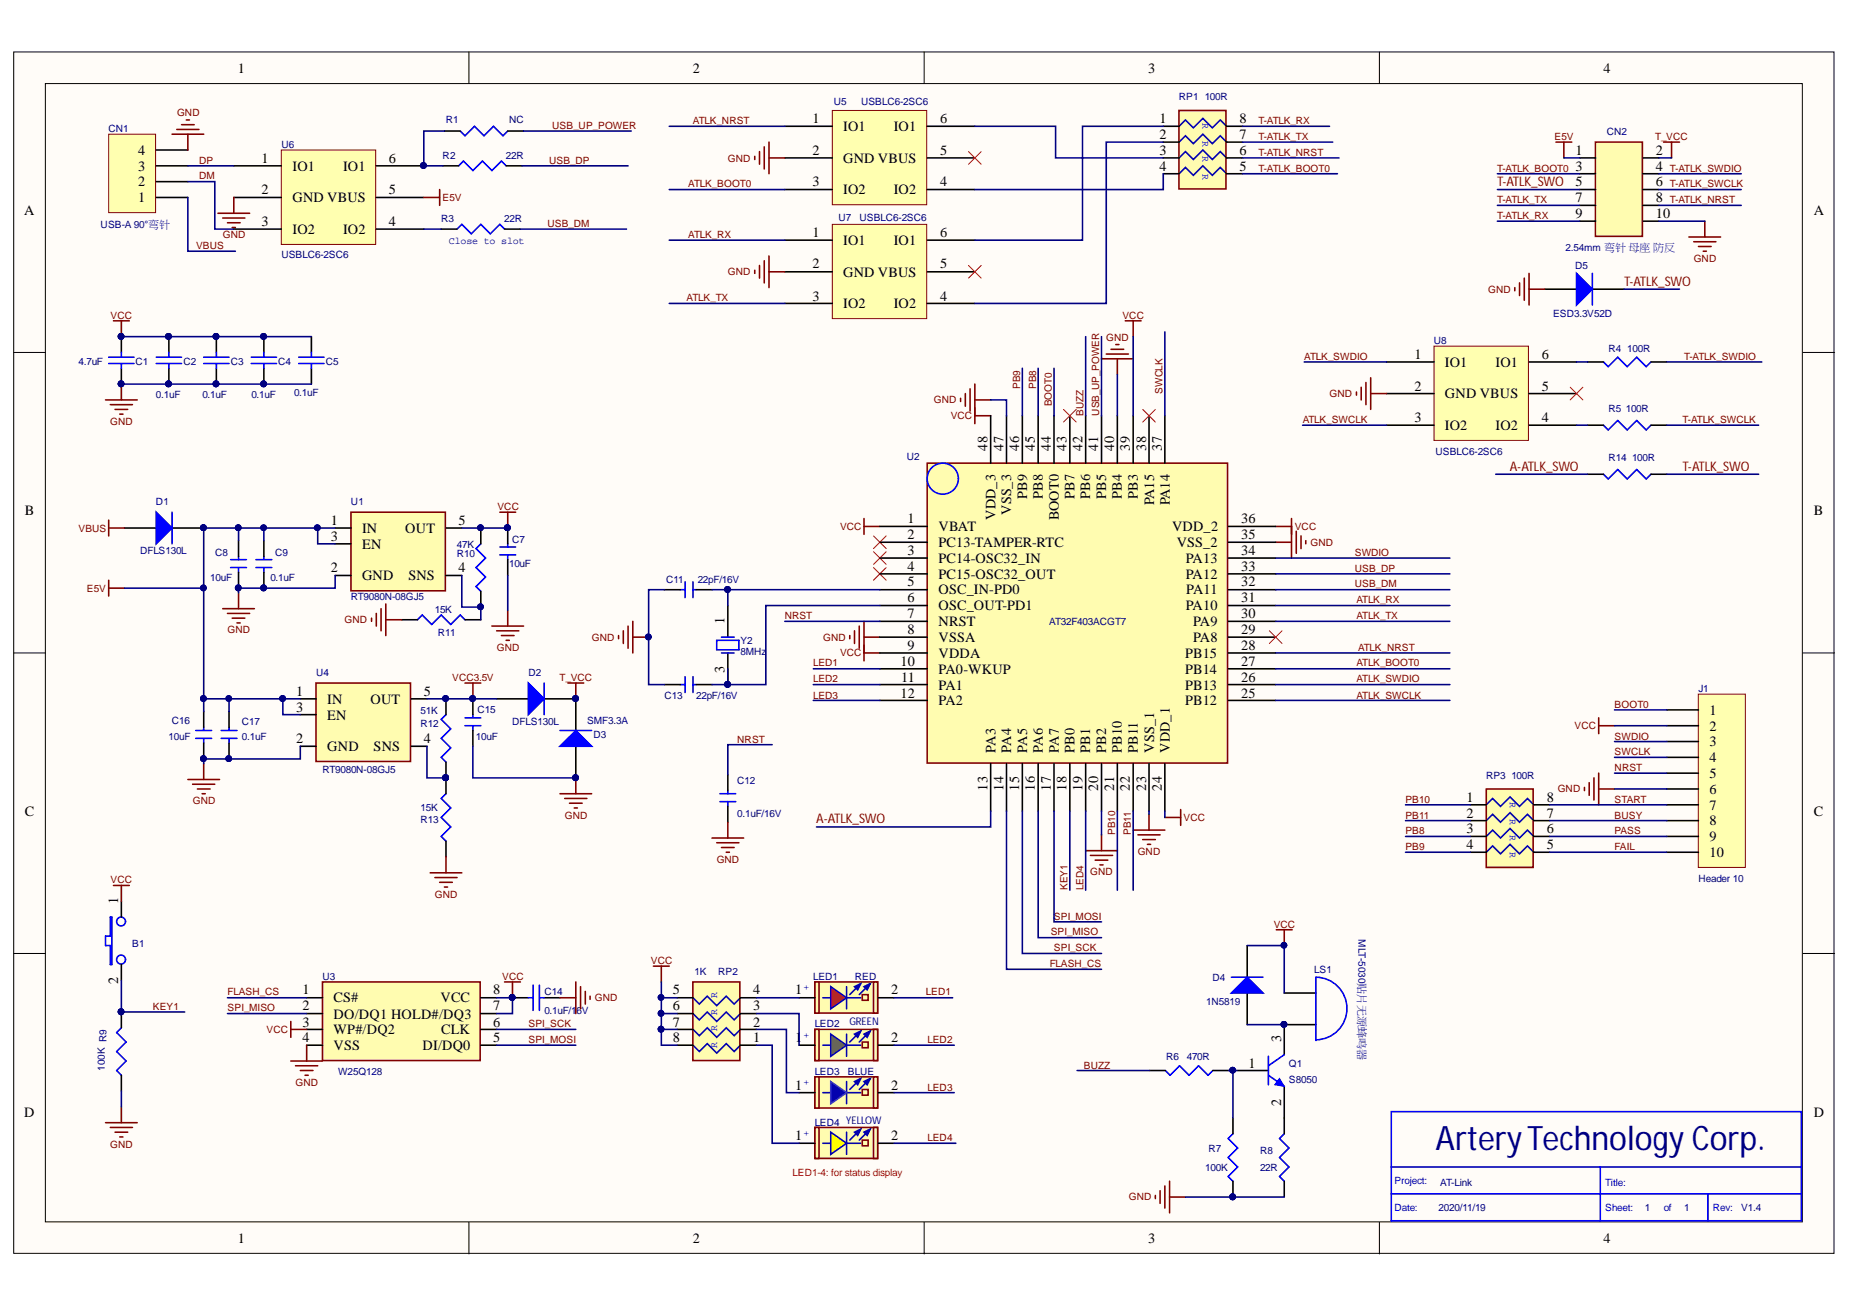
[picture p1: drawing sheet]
# Altium schematic sheet AT_Link_V1.4.SchDoc
size A4

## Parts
B1  PB,Blue,SMD_2P  [KEY_3*6*2.5]  (value not drawn)
C1  4.7uF  [C0603]
C2  0.1uF  [C0603]
C3  0.1uF  [C0603]
C4  0.1uF  [C0603]
C5  0.1uF  [C0603]
C7  10uF  [C0603]
C8  10uF  [C0603]
C9  0.1uF  [C0603]
C11  22pF/16V  [C0603]
C12  0.1uF/16V  [C0603]
C13  22pF/16V  [C0603]
C14  0.1uF/16V  [C0603]
C15  10uF  [C0603]
C16  10uF  [C0603]
C17  0.1uF  [C0603]
CN1  USB-A 90°弯针  [USB_A - Dip]
CN2  CON1  [SWD_2*5P_SMT]  (value not drawn)
D1  DFLS130L  [SOD-123]
D2  DFLS130L  [SOD-123]
D3  SMF3.3A  [SOD-123]
D4  1N5819  [LED0603]
D5  ESD3.3V52D  [SOD523]
J1  Header 10  [HDR1X10]
LED1  RED  [LED0603]
LED2  GREEN  [LED0603]
LED3  BLUE  [LED0603]
LED4  YELLOW  [LED0603]
LS1  MLT-5030贴片无源蜂鸣器  [BUZZER - 5030]
Q1  S8050  [SOT-23]
R1  NC  [R0603]
R2  22R  [R0603]
R3  22R  [R0603]
R4  100R  [R0603]
R5  100R  [R0603]
R6  470R  [R0603]
R7  100K  [R0603]
R8  22R  [R0603]
R9  100K  [R0603]
R10  47K  [R0603]
R11  15K  [R0603]
R12  51K  [R0603]
R13  15K  [R0603]
R14  100R  [R0603]
RP1  100R  [RP_4-0603]
RP2  1K  [RP_4-0603]
RP3  100R  [RP_4-0603]
U1  RT9080N-08GJ5  [SOT-23-5]
U2  AT32F403ACGT7  [LQFP48 - 2]
U3  W25Q128  [SOIC8_208]
U4  RT9080N-08GJ5  [SOT-23-5]
U5  USBLC6-2SC6  [SOT23_6P - L]
U6  USBLC6-2SC6  [SOT23_6P - L]
U7  USBLC6-2SC6  [SOT23_6P - L]
U8  USBLC6-2SC6  [SOT23_6P - L]
Y2  8MHz  [XTAL_5032]

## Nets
E5V: C8.1 C9.1 C16.1 C17.1 CN2.1 D1.2(K) U1.1(IN) U1.3(EN) U4.1(IN) U4.3(EN) U6.5(VBUS)
GND: C1.1 C2.1 C3.1 C4.1 C5.1 C7.2 C8.2 C9.2 C11.2 C12.2 C13.2 C14.1 C15.2 C16.2 C17.2 CN1.4 CN2.10 D3.1(A) D5.1(A) J1.6 R7.1 R8.1 R9.1 R11.1 R13.1 U1.2(GND) U2.8(VSSA) U2.20(PB2) U2.23(VSS_1) U2.35(VSS_2) U2.40(PB4) U2.47(VSS_3) U3.4(VSS) U4.2(GND) U5.2(GND) U6.2(GND) U7.2(GND) U8.2(GND)
T_VCC: CN2.2 D2.2(K) D3.2(K)
VBUS: CN1.1 D1.1(A)
VCC: B1.1 C1.2 C2.2 C3.2 C4.2 C5.2 C7.1 C14.2 D4.2(K) J1.2 LS1.1(A) R10.2 RP2.5 RP2.6 RP2.7 RP2.8 U1.5(OUT) U2.1(VBAT) U2.9(VDDA) U2.24(VDD_1) U2.36(VDD_2) U2.39(PB3) U2.48(VDD_3) U3.3(WP#/DQ2) U3.7(HOLD#/DQ3) U3.8(VCC)
VCC3.5V: C15.1 D2.1(A) R12.2 U4.5(OUT)
A-ATLK_SWO: R14.2 U2.13(PA3)
ATLK_BOOT0: U2.27(PB14) U5.3(IO2)
ATLK_NRST: U2.28(PB15) U5.1(IO1)
ATLK_RX: U2.31(PA10) U7.1(IO1)
ATLK_SWCLK: U2.25(PB12) U8.3(IO2)
ATLK_SWDIO: U2.26(PB13) U8.1(IO1)
ATLK_TX: U2.30(PA9) U7.3(IO2)
BOOT0: J1.1 U2.44(BOOT0)
BUSY: J1.8 RP3.7
BUZZ: R6.2 U2.42(PB6)
DM: CN1.2 U6.3(IO2)
DP: CN1.3 U6.1(IO1)
FAIL: J1.10 RP3.5
FLASH_CS: U2.14(PA4) U3.1(CS#)
KEY1: B1.2 R9.2 U2.18(PB0)
LED1: LED1.2(CATHODE) U2.10(PA0-WKUP)
LED2: LED2.2(CATHODE) U2.11(PA1)
LED3: LED3.2(CATHODE) U2.12(PA2)
LED4: LED4.2(CATHODE) U2.19(PB1)
NRST: C12.1 J1.5 U2.7(NRST)
PASS: J1.9 RP3.6
PB8: RP3.3 U2.45(PB8)
PB9: RP3.4 U2.46(PB9)
PB10: RP3.1 U2.21(PB10)
PB11: RP3.2 U2.22(PB11)
SPI_MISO: U2.16(PA6) U3.2(DO/DQ1)
SPI_MOSI: U2.17(PA7) U3.5(DI/DQ0)
SPI_SCK: U2.15(PA5) U3.6(CLK)
START: J1.7 RP3.8
SWCLK: J1.4 U2.37(PA14)
SWDIO: J1.3 U2.34(PA13)
T-ATLK_BOOT0: CN2.3 RP1.5
T-ATLK_NRST: CN2.8 RP1.6
T-ATLK_RX: CN2.9 RP1.8
T-ATLK_SWCLK: CN2.6 R5.1
T-ATLK_SWDIO: CN2.4 R4.1
T-ATLK_SWO: CN2.5 D5.2(K) R14.1
T-ATLK_TX: CN2.7 RP1.7
USB_DM: R3.2 U2.32(PA11)
USB_DP: R2.2 U2.33(PA12)
USB_UP_POWER: R1.1 U2.41(PB5)
NetC11_1: C11.1 U2.5(OSC_IN-PD0) Y2.1(OSC1)
NetC13_1: C13.1 U2.6(OSC_OUT-PD1) Y2.3(OSC2)
NetD4_1: D4.1(A) LS1.2(B) Q1.3(C)
NetLED1_1: LED1.1(ANODE) RP2.4
NetLED2_1: LED2.1(ANODE) RP2.3
NetLED3_1: LED3.1(ANODE) RP2.2
NetLED4_1: LED4.1(ANODE) RP2.1
NetQ1_1: Q1.1(B) R6.1 R7.2
NetQ1_2: Q1.2(E) R8.2
NetR1_2: R1.2 R2.1 U6.6(IO1)
NetR3_1: R3.1 U6.4(IO2)
NetR4_2: R4.2 U8.6(IO1)
NetR5_2: R5.2 U8.4(IO2)
NetR10_1: R10.1 R11.2 U1.4(SNS)
NetR12_1: R12.1 R13.2 U4.4(SNS)
NetRP1_1: RP1.1 U7.6(IO1)
NetRP1_2: RP1.2 U7.4(IO2)
NetRP1_3: RP1.3 U5.6(IO1)
NetRP1_4: RP1.4 U5.4(IO2)

Not connected (* = marked no-connect by the designer): U2 2(PC13-TAMPER-RTC)* 3(PC14-OSC32_IN)* 4(PC15-OSC32_OUT)* 29(PA8)* 38(PA15)* 43(PB7)*; U5 5(VBUS)*; U7 5(VBUS)*; U8 5(VBUS)*

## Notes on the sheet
- (near R3) Close to slot
- (near CN2) 2.54mm 弯针 母座 防反
- (near LED4) LED1-4: for status display
- 2020/11/19
- AT-Link
- 1
- V1.4
